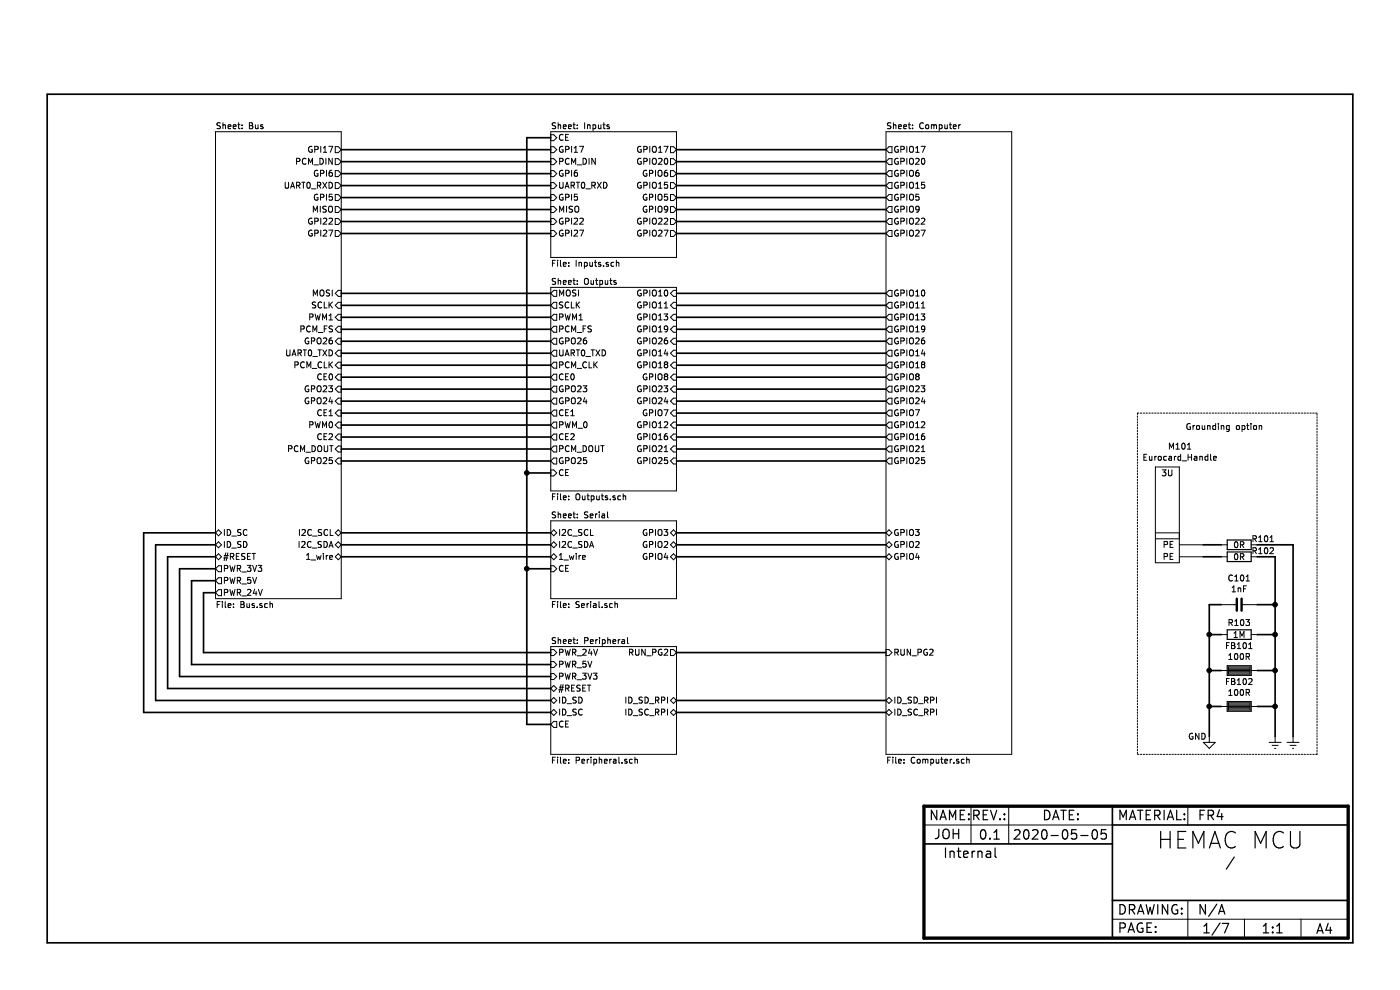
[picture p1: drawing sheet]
EESchema Schematic File Version 4
EELAYER 30 0
EELAYER END
$Descr A4 11693 8268
encoding utf-8
Sheet 1 7
Title "HEMAC MCU"
Date "2020-05-05"
Rev "0.1"
Comp ""
Comment1 "JOH"
Comment2 "FR4"
Comment3 "N/A"
Comment4 "Internal"
$EndDescr
$Sheet
S 1800 1100 1050 3900
U 5F31E6DA
F0 "Bus" 50
F1 "Bus.sch" 50
F2 "I2C_SDA" B R 2850 4550 50 
F3 "I2C_SCL" B R 2850 4450 50 
F4 "1_wire" B R 2850 4650 50 
F5 "ID_SD" B L 1800 4550 50 
F6 "GPI17" O R 2850 1250 50 
F7 "GPI27" O R 2850 1950 50 
F8 "GPI22" O R 2850 1850 50 
F9 "GPI5" O R 2850 1650 50 
F10 "GPI6" O R 2850 1450 50 
F11 "PWR_3V3" O L 1800 4750 50 
F12 "PWR_5V" O L 1800 4850 50 
F13 "#RESET" B L 1800 4650 50 
F14 "PWR_24V" O L 1800 4950 50 
F15 "UART0_RXD" O R 2850 1550 50 
F16 "MISO" O R 2850 1750 50 
F17 "MOSI" I R 2850 2450 50 
F18 "SCLK" I R 2850 2550 50 
F19 "PWM1" I R 2850 2650 50 
F20 "GPO26" I R 2850 2850 50 
F21 "UART0_TXD" I R 2850 2950 50 
F22 "PCM_CLK" I R 2850 3050 50 
F23 "GPO23" I R 2850 3250 50 
F24 "GPO24" I R 2850 3350 50 
F25 "GPO25" I R 2850 3850 50 
F26 "CE0" I R 2850 3150 50 
F27 "CE1" I R 2850 3450 50 
F28 "ID_SC" B L 1800 4450 50 
F29 "PWM0" I R 2850 3550 50 
F30 "CE2" I R 2850 3650 50 
F31 "PCM_DIN" O R 2850 1350 50 
F32 "PCM_DOUT" I R 2850 3750 50 
F33 "PCM_FS" I R 2850 2750 50 
$EndSheet
$Sheet
S 4600 5400 1050 900 
U 5F31F68A
F0 "Peripheral" 50
F1 "Peripheral.sch" 50
F2 "PWR_3V3" I L 4600 5650 50 
F3 "PWR_5V" I L 4600 5550 50 
F4 "#RESET" B L 4600 5750 50 
F5 "PWR_24V" I L 4600 5450 50 
F6 "ID_SC" B L 4600 5950 50 
F7 "ID_SD" B L 4600 5850 50 
F8 "ID_SD_RPI" B R 5650 5850 50 
F9 "ID_SC_RPI" B R 5650 5950 50 
F10 "CE" O L 4600 6050 50 
F11 "RUN_PG2" O R 5650 5450 50 
$EndSheet
$Sheet
S 4600 1100 1050 1050
U 5EB045A8
F0 "Inputs" 50
F1 "Inputs.sch" 50
F2 "CE" I L 4600 1150 50 
F3 "GPI17" I L 4600 1250 50 
F4 "GPIO17" O R 5650 1250 50 
F5 "GPIO27" O R 5650 1950 50 
F6 "GPIO22" O R 5650 1850 50 
F7 "GPIO9" O R 5650 1750 50 
F8 "GPIO5" O R 5650 1650 50 
F9 "GPIO6" O R 5650 1450 50 
F10 "GPIO15" O R 5650 1550 50 
F11 "GPIO20" O R 5650 1350 50 
F12 "GPI27" I L 4600 1950 50 
F13 "GPI22" I L 4600 1850 50 
F14 "MISO" I L 4600 1750 50 
F15 "GPI5" I L 4600 1650 50 
F16 "GPI6" I L 4600 1450 50 
F17 "UART0_RXD" I L 4600 1550 50 
F18 "PCM_DIN" I L 4600 1350 50 
$EndSheet
$Sheet
S 4600 2400 1050 1700
U 5EB046AD
F0 "Outputs" 50
F1 "Outputs.sch" 50
F2 "GPIO10" I R 5650 2450 50 
F3 "MOSI" O L 4600 2450 50 
F4 "GPIO11" I R 5650 2550 50 
F5 "GPIO13" I R 5650 2650 50 
F6 "GPIO19" I R 5650 2750 50 
F7 "GPIO26" I R 5650 2850 50 
F8 "GPIO14" I R 5650 2950 50 
F9 "GPIO18" I R 5650 3050 50 
F10 "GPIO23" I R 5650 3250 50 
F11 "SCLK" O L 4600 2550 50 
F12 "PWM1" O L 4600 2650 50 
F13 "PCM_FS" O L 4600 2750 50 
F14 "GPO26" O L 4600 2850 50 
F15 "UART0_TXD" O L 4600 2950 50 
F16 "PCM_CLK" O L 4600 3050 50 
F17 "GPO23" O L 4600 3250 50 
F18 "CE" I L 4600 3950 50 
F19 "GPIO24" I R 5650 3350 50 
F20 "GPIO25" I R 5650 3850 50 
F21 "GPIO8" I R 5650 3150 50 
F22 "GPIO7" I R 5650 3450 50 
F23 "GPIO12" I R 5650 3550 50 
F24 "GPIO16" I R 5650 3650 50 
F25 "GPIO21" I R 5650 3750 50 
F26 "GPO24" O L 4600 3350 50 
F27 "GPO25" O L 4600 3850 50 
F28 "CE0" O L 4600 3150 50 
F29 "CE1" O L 4600 3450 50 
F30 "PWM_0" O L 4600 3550 50 
F31 "CE2" O L 4600 3650 50 
F32 "PCM_DOUT" O L 4600 3750 50 
$EndSheet
$Sheet
S 4600 4350 1050 650 
U 5EB04789
F0 "Serial" 50
F1 "Serial.sch" 50
F2 "I2C_SCL" B L 4600 4450 50 
F3 "I2C_SDA" B L 4600 4550 50 
F4 "GPIO3" B R 5650 4450 50 
F5 "GPIO2" B R 5650 4550 50 
F6 "CE" I L 4600 4750 50 
F7 "1_wire" B L 4600 4650 50 
F8 "GPIO4" B R 5650 4650 50 
$EndSheet
$Comp
L power:Earth #PWR?
U 1 1
P 10650 6150
AR Path="/5F31E6DA/5ECEF0B1" Ref="#PWR?"  Part="1" 
AR Path="/5ECEF0B1" Ref="#PWR0102"  Part="1" 
F 0 "#PWR0102" H 10650 5900 50  0001 C CNN
F 1 "Earth" H 10650 6000 50  0001 C CNN
F 2 "" H 10650 6150 50  0001 C CNN
F 3 "~" H 10650 6150 50  0001 C CNN
	1    10650 6150
	1    0    0    -1  
$EndComp
$Comp
L power:GND #PWR?
U 1 1
P 10100 6150
AR Path="/5F31E6DA/5ECEF0B7" Ref="#PWR?"  Part="1" 
AR Path="/5ECEF0B7" Ref="#PWR0101"  Part="1" 
F 0 "#PWR0101" H 10100 5900 50  0001 C CNN
F 1 "GND" H 10000 6150 50  0000 C CNN
F 2 "" H 10100 6150 50  0001 C CNN
F 3 "" H 10100 6150 50  0001 C CNN
	1    10100 6150
	1    0    0    -1  
$EndComp
Wire Wire Line
	10200 5050 10100 5050
Wire Wire Line
	10100 5050 10100 5300
Wire Wire Line
	10200 5300 10100 5300
Connection ~ 10100 5300
Wire Wire Line
	10100 5300 10100 5600
Wire Wire Line
	10200 5600 10100 5600
Connection ~ 10100 5600
Wire Wire Line
	10100 5600 10100 5900
Wire Wire Line
	10200 5900 10100 5900
Connection ~ 10100 5900
Wire Wire Line
	10100 5900 10100 6150
Wire Wire Line
	10650 6150 10650 5900
Wire Wire Line
	10650 5050 10500 5050
Wire Wire Line
	10500 5300 10650 5300
Connection ~ 10650 5300
Wire Wire Line
	10650 5300 10650 5050
Wire Wire Line
	10500 5600 10650 5600
Connection ~ 10650 5600
Wire Wire Line
	10650 5600 10650 5300
Wire Wire Line
	10500 5900 10650 5900
Connection ~ 10650 5900
Wire Wire Line
	10650 5900 10650 5600
$Comp
L hardware:Eurocard_Handle M?
U 1 1
P 9650 4700
AR Path="/5F31E6DA/5ECEF0D3" Ref="M?"  Part="1" 
AR Path="/5ECEF0D3" Ref="M101"  Part="1" 
F 0 "M101" H 9856 5673 50  0000 C CNN
F 1 "Eurocard_Handle" H 9856 5580 50  0000 C CNN
F 2 "hardware:EuroCard_Handle" H 9550 4550 50  0001 C CNN
F 3 "" H 9650 4700 50  0001 C CNN
	1    9650 4700
	1    0    0    -1  
$EndComp
Wire Wire Line
	10050 4650 10200 4650
Wire Wire Line
	10500 4650 10650 4650
Wire Wire Line
	10650 4650 10650 5050
Connection ~ 10650 5050
$Comp
L capacitor:Capacitor_1210 C?
U 1 1
P 10350 5050
AR Path="/5F31E6DA/5ECEF0E5" Ref="C?"  Part="1" 
AR Path="/5ECEF0E5" Ref="C101"  Part="1" 
F 0 "C101" V 10128 5050 50  0000 C CNN
F 1 "1nF" V 10219 5050 50  0000 C CNN
F 2 "capacitor:C_1210" H 10388 4900 50  0001 C CNN
F 3 "http://www.passivecomponent.com/wp-content/uploads/datasheet/WTC_MLCC_General_Purpose.pdf" H 10790 4850 50  0001 C CNN
F 4 "1210" H 10400 4580 60  0001 C CNN "MFP"
F 5 "Walsin" H 10370 4760 60  0001 C CNN "MFN"
	1    10350 5050
	0    1    1    0   
$EndComp
$Comp
L resistor:Resistor_1210 R?
U 1 1
P 10350 5300
AR Path="/5F31E6DA/5ECEF0ED" Ref="R?"  Part="1" 
AR Path="/5ECEF0ED" Ref="R103"  Part="1" 
F 0 "R103" V 10250 5300 50  0000 C CNN
F 1 "1M" V 10350 5300 50  0000 C CNN
F 2 "resistor:R_1210" V 10900 5410 50  0001 C CNN
F 3 "http://www.passivecomponent.com/wp-content/uploads/chipR/ASC_WR10X.pdf" V 10810 5550 50  0001 C CNN
F 4 "Walsin" H 10350 5300 79  0001 C CNN "MFN"
F 5 "WR10X" H 10350 5300 79  0001 C CNN "MFP"
	1    10350 5300
	0    1    1    0   
$EndComp
$Comp
L ferrite:Ferrite_1210 FB?
U 1 1
P 10350 5600
AR Path="/5F31E6DA/5ECEF0F3" Ref="FB?"  Part="1" 
AR Path="/5ECEF0F3" Ref="FB101"  Part="1" 
F 0 "FB101" V 10143 5600 50  0000 C CNN
F 1 "100R" V 10234 5600 50  0000 C CNN
F 2 "ferrite:FB_1210_3225Metric_Pad1.42x2.65mm_HandSolder" V 10900 5710 50  0001 C CNN
F 3 "" V 10810 5850 50  0001 C CNN
	1    10350 5600
	0    1    1    0   
$EndComp
$Comp
L ferrite:Ferrite_1210 FB?
U 1 1
P 10350 5900
AR Path="/5F31E6DA/5ECEF0F9" Ref="FB?"  Part="1" 
AR Path="/5ECEF0F9" Ref="FB102"  Part="1" 
F 0 "FB102" V 10143 5900 50  0000 C CNN
F 1 "100R" V 10234 5900 50  0000 C CNN
F 2 "ferrite:FB_1210_3225Metric_Pad1.42x2.65mm_HandSolder" V 10900 6010 50  0001 C CNN
F 3 "" V 10810 6150 50  0001 C CNN
	1    10350 5900
	0    1    1    0   
$EndComp
$Comp
L power:Earth #PWR?
U 1 1
P 10800 6150
AR Path="/5F31E6DA/5ECEF0FF" Ref="#PWR?"  Part="1" 
AR Path="/5ECEF0FF" Ref="#PWR0103"  Part="1" 
F 0 "#PWR0103" H 10800 5900 50  0001 C CNN
F 1 "Earth" H 10800 6000 50  0001 C CNN
F 2 "" H 10800 6150 50  0001 C CNN
F 3 "~" H 10800 6150 50  0001 C CNN
	1    10800 6150
	1    0    0    -1  
$EndComp
Text Notes 9900 3600 0    50   ~ 0
Grounding option
$Comp
L resistor:Resistor_1210 R102
U 1 1
P 10350 4650
F 0 "R102" V 10300 4850 50  0000 C CNN
F 1 "0R" V 10350 4650 50  0000 C CNN
F 2 "resistor:R_1210" V 10900 4760 50  0001 C CNN
F 3 "http://www.passivecomponent.com/wp-content/uploads/chipR/ASC_WR10X.pdf" V 10810 4900 50  0001 C CNN
F 4 "Walsin" H 10350 4650 79  0001 C CNN "MFN"
F 5 "WR10X" H 10350 4650 79  0001 C CNN "MFP"
	1    10350 4650
	0    1    1    0   
$EndComp
$Comp
L resistor:Resistor_1210 R101
U 1 1
P 10350 4550
F 0 "R101" V 10300 4750 50  0000 C CNN
F 1 "0R" V 10350 4550 50  0000 C CNN
F 2 "resistor:R_1210" V 10900 4660 50  0001 C CNN
F 3 "http://www.passivecomponent.com/wp-content/uploads/chipR/ASC_WR10X.pdf" V 10810 4800 50  0001 C CNN
F 4 "Walsin" H 10350 4550 79  0001 C CNN "MFN"
F 5 "WR10X" H 10350 4550 79  0001 C CNN "MFP"
	1    10350 4550
	0    1    1    0   
$EndComp
Wire Wire Line
	10050 4550 10200 4550
Wire Wire Line
	10500 4550 10800 4550
Wire Wire Line
	10800 4550 10800 6150
Wire Notes Line
	9500 3450 9500 6300
Wire Notes Line
	9500 6300 11000 6300
Wire Notes Line
	11000 6300 11000 3450
Wire Notes Line
	11000 3450 9500 3450
Wire Wire Line
	2850 1250 4600 1250
Wire Wire Line
	2850 1350 4600 1350
Wire Wire Line
	2850 1450 4600 1450
Wire Wire Line
	2850 1550 4600 1550
Wire Wire Line
	2850 1650 4600 1650
Wire Wire Line
	2850 1750 4600 1750
Wire Wire Line
	2850 1850 4600 1850
Wire Wire Line
	2850 1950 4600 1950
Wire Wire Line
	2850 2450 4600 2450
Wire Wire Line
	2850 2550 4600 2550
Wire Wire Line
	2850 2650 4600 2650
Wire Wire Line
	2850 2750 4600 2750
Wire Wire Line
	2850 2850 4600 2850
Wire Wire Line
	2850 2950 4600 2950
Wire Wire Line
	2850 3050 4600 3050
Wire Wire Line
	2850 3150 4600 3150
Wire Wire Line
	2850 3250 4600 3250
Wire Wire Line
	2850 3350 4600 3350
Wire Wire Line
	2850 3450 4600 3450
Wire Wire Line
	2850 3550 4600 3550
Wire Wire Line
	2850 3650 4600 3650
Wire Wire Line
	2850 3750 4600 3750
Wire Wire Line
	2850 3850 4600 3850
Wire Wire Line
	2850 4450 4600 4450
Wire Wire Line
	2850 4550 4600 4550
Wire Wire Line
	2850 4650 4600 4650
Wire Wire Line
	1800 4950 1700 4950
Wire Wire Line
	1800 4850 1600 4850
Wire Wire Line
	1800 4750 1500 4750
Wire Wire Line
	1700 4950 1700 5450
Wire Wire Line
	1700 5450 4600 5450
Wire Wire Line
	1600 4850 1600 5550
Wire Wire Line
	1600 5550 4600 5550
Wire Wire Line
	1500 4750 1500 5650
Wire Wire Line
	1500 5650 4600 5650
Wire Wire Line
	1800 4650 1400 4650
Wire Wire Line
	1400 4650 1400 5750
Wire Wire Line
	1400 5750 4600 5750
Wire Wire Line
	1800 4550 1300 4550
Wire Wire Line
	1300 4550 1300 5850
Wire Wire Line
	1300 5850 4600 5850
Wire Wire Line
	1800 4450 1200 4450
Wire Wire Line
	1200 4450 1200 5950
Wire Wire Line
	1200 5950 4600 5950
Wire Wire Line
	4600 6050 4400 6050
Wire Wire Line
	4400 6050 4400 4750
Wire Wire Line
	4400 4750 4600 4750
Wire Wire Line
	4600 3950 4400 3950
Wire Wire Line
	4400 3950 4400 4750
Connection ~ 4400 4750
Wire Wire Line
	4400 3950 4400 1150
Wire Wire Line
	4400 1150 4600 1150
Connection ~ 4400 3950
$Sheet
S 7400 1100 1050 5200
U 5F31D729
F0 "Computer" 50
F1 "Computer.sch" 50
F2 "GPIO2" B L 7400 4550 50 
F3 "GPIO3" B L 7400 4450 50 
F4 "GPIO15" O L 7400 1550 50 
F5 "GPIO9" O L 7400 1750 50 
F6 "GPIO20" O L 7400 1350 50 
F7 "GPIO17" O L 7400 1250 50 
F8 "GPIO4" B L 7400 4650 50 
F9 "GPIO5" O L 7400 1650 50 
F10 "GPIO6" O L 7400 1450 50 
F11 "GPIO22" O L 7400 1850 50 
F12 "GPIO27" O L 7400 1950 50 
F13 "ID_SD_RPI" B L 7400 5850 50 
F14 "ID_SC_RPI" B L 7400 5950 50 
F15 "RUN_PG2" I L 7400 5450 50 
F16 "GPIO14" O L 7400 2950 50 
F17 "GPIO11" O L 7400 2550 50 
F18 "GPIO8" O L 7400 3150 50 
F19 "GPIO7" O L 7400 3450 50 
F20 "GPIO19" O L 7400 2750 50 
F21 "GPIO21" O L 7400 3750 50 
F22 "GPIO12" O L 7400 3550 50 
F23 "GPIO13" O L 7400 2650 50 
F24 "GPIO16" O L 7400 3650 50 
F25 "GPIO18" O L 7400 3050 50 
F26 "GPIO23" O L 7400 3250 50 
F27 "GPIO24" O L 7400 3350 50 
F28 "GPIO25" O L 7400 3850 50 
F29 "GPIO26" O L 7400 2850 50 
F30 "GPIO10" O L 7400 2450 50 
$EndSheet
Wire Wire Line
	5650 1250 7400 1250
Wire Wire Line
	5650 1350 7400 1350
Wire Wire Line
	5650 1450 7400 1450
Wire Wire Line
	5650 1550 7400 1550
Wire Wire Line
	5650 1650 7400 1650
Wire Wire Line
	5650 1750 7400 1750
Wire Wire Line
	5650 1850 7400 1850
Wire Wire Line
	5650 1950 7400 1950
Wire Wire Line
	5650 2450 7400 2450
Wire Wire Line
	5650 2550 7400 2550
Wire Wire Line
	5650 2650 7400 2650
Wire Wire Line
	5650 2750 7400 2750
Wire Wire Line
	5650 2850 7400 2850
Wire Wire Line
	5650 2950 7400 2950
Wire Wire Line
	5650 3050 7400 3050
Wire Wire Line
	5650 3150 7400 3150
Wire Wire Line
	5650 3250 7400 3250
Wire Wire Line
	5650 3350 7400 3350
Wire Wire Line
	5650 3450 7400 3450
Wire Wire Line
	5650 3550 7400 3550
Wire Wire Line
	5650 3650 7400 3650
Wire Wire Line
	5650 3750 7400 3750
Wire Wire Line
	5650 3850 7400 3850
Wire Wire Line
	5650 4450 7400 4450
Wire Wire Line
	5650 4550 7400 4550
Wire Wire Line
	5650 4650 7400 4650
Wire Wire Line
	5650 5450 7400 5450
Wire Wire Line
	5650 5850 7400 5850
Wire Wire Line
	5650 5950 7400 5950
$EndSCHEMATC
